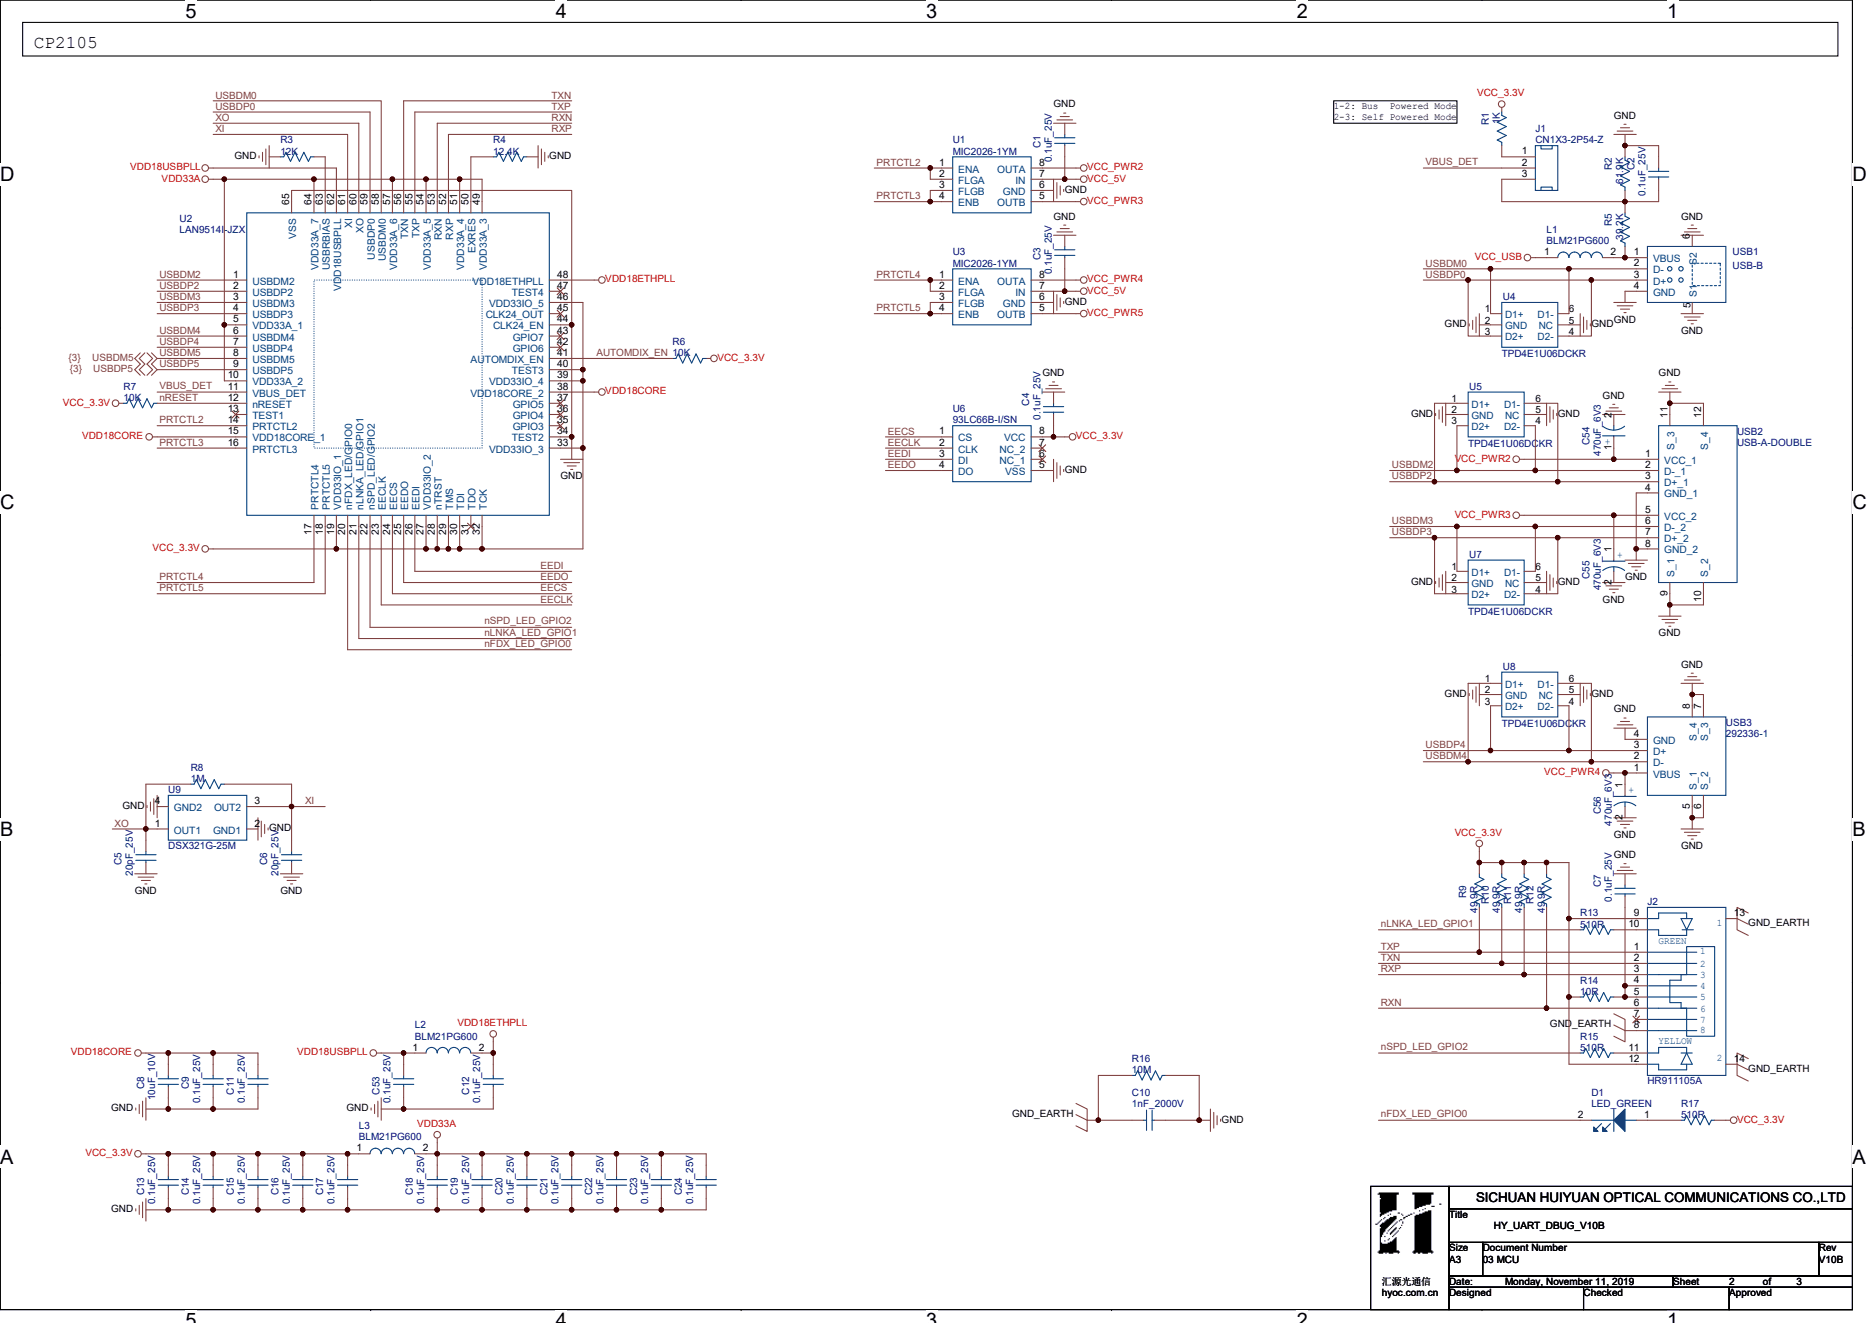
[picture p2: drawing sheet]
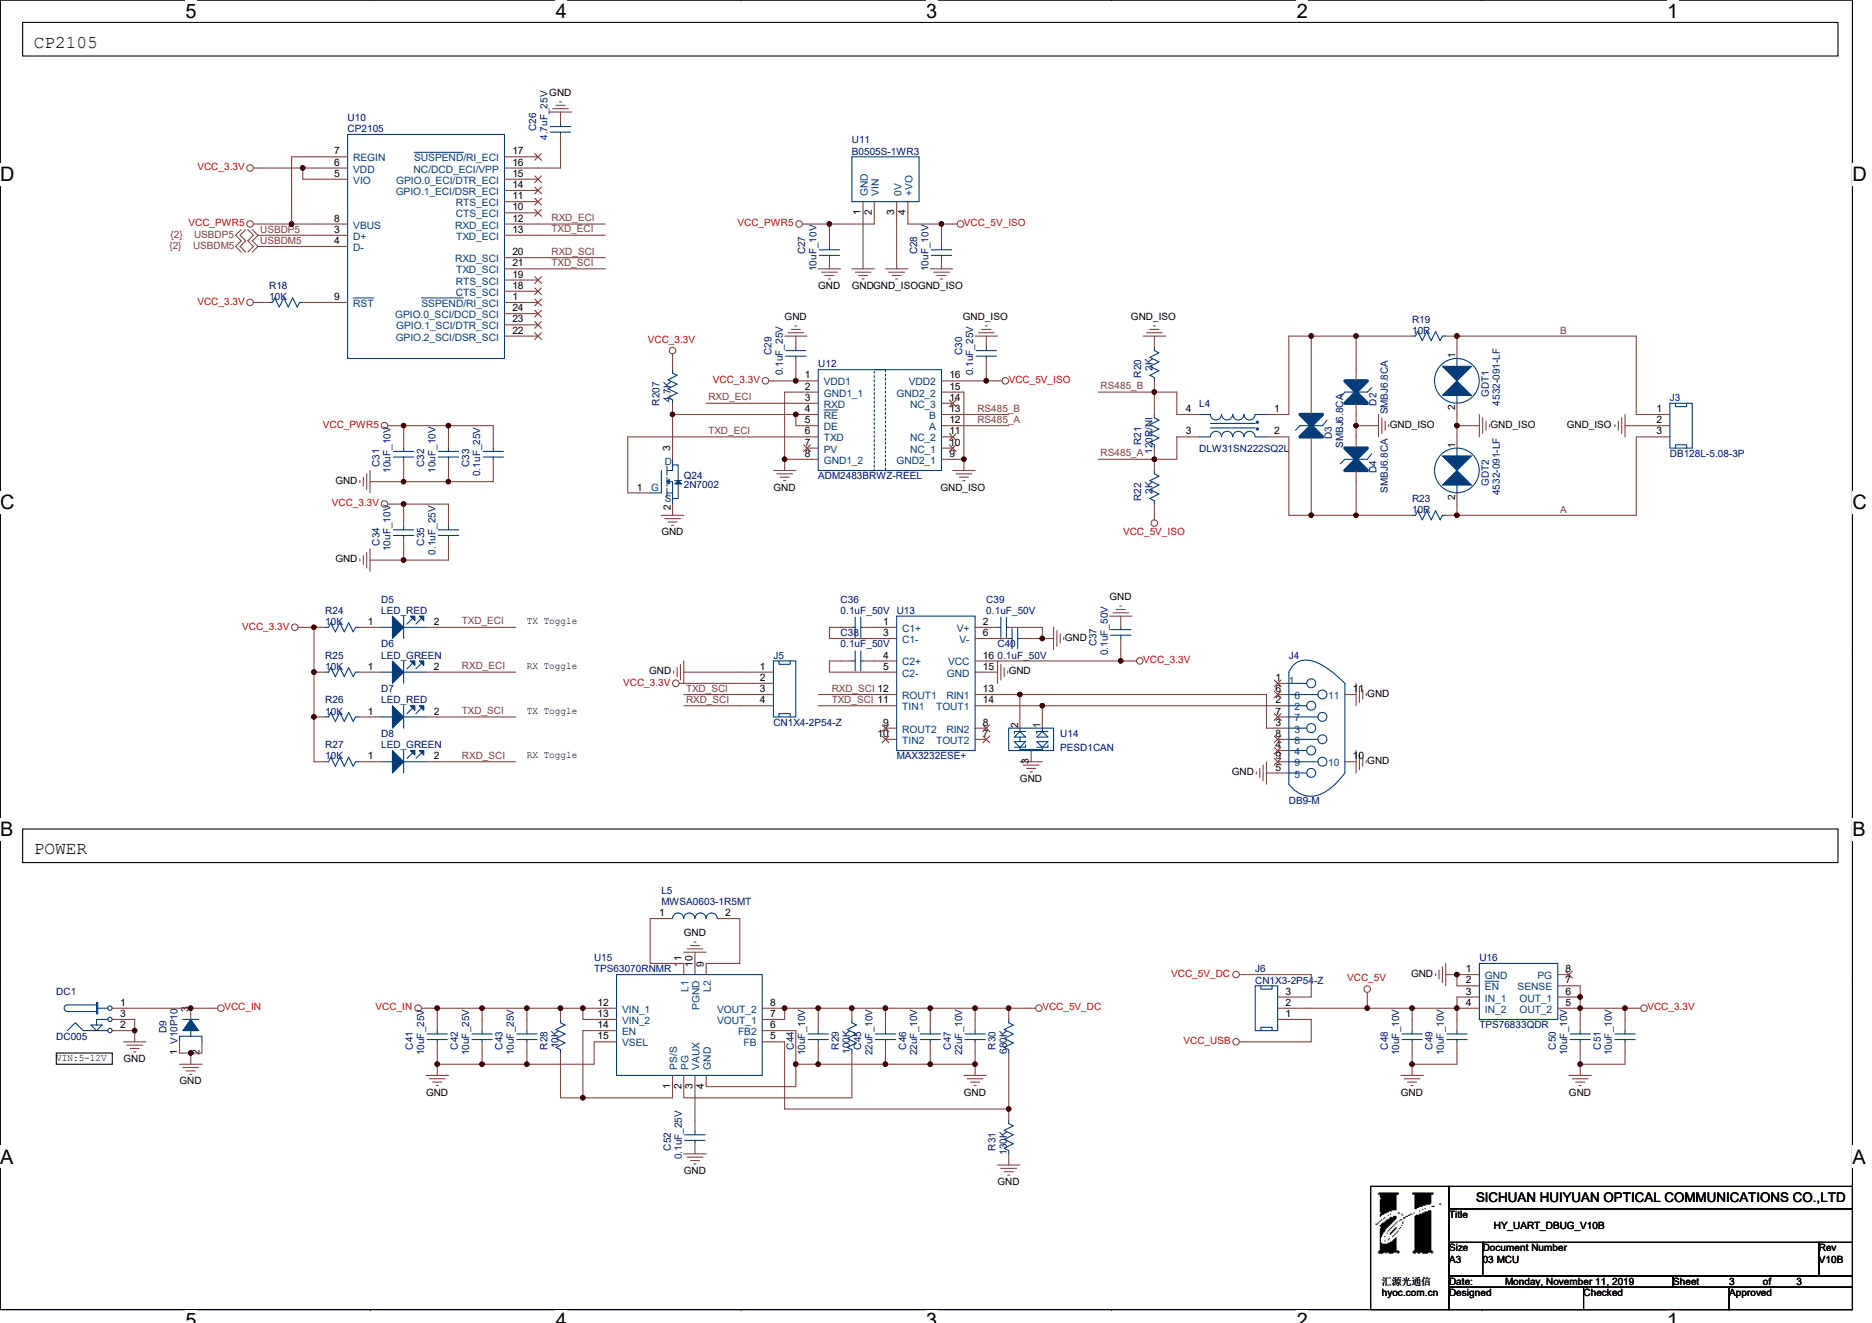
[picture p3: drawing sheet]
# OrCAD Capture schematic HY_UART_DBUG_V10B.DSN

## Sheets
1 01 COVER: title: HY_UART_DBUG_V10B; rev: V10B; note: 01 COVER
2 02 USBHUB: size A3; note: 03 MCU
3 03 USB: size A3; note: 03 MCU

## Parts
sheet 02 USBHUB
C1  0.1uF_25V  [C0603]
C2  0.1uF_25V  [C0603]
C3  0.1uF_25V  [C0603]
C4  0.1uF_25V  [C0603]
C5  20pF_25V  [C0603]
C6  20pF_25V  [C0603]
C7  0.1uF_25V  [C0603]
C8  10uF_10V  [C0603]
C9  0.1uF_25V  [C0603]
C10  1nF_2000V  [C1206]
C11  0.1uF_25V  [C0603]
C12  0.1uF_25V  [C0603]
C13  0.1uF_25V  [C0603]
C14  0.1uF_25V  [C0603]
C15  0.1uF_25V  [C0603]
C16  0.1uF_25V  [C0603]
C17  0.1uF_25V  [C0603]
C18  0.1uF_25V  [C0603]
C19  0.1uF_25V  [C0603]
C20  0.1uF_25V  [C0603]
C21  0.1uF_25V  [C0603]
C22  0.1uF_25V  [C0603]
C23  0.1uF_25V  [C0603]
C24  0.1uF_25V  [C0603]
C53  0.1uF_25V  [C0603]
C54  470uF_6V3  [CAP-2R5-6R3X7]
C55  470uF_6V3  [CAP-2R5-6R3X7]
C56  470uF_6V3  [CAP-2R5-6R3X7]
D1  LED_GREEN  [led_0603]
J1  CN1X3-2P54-Z  [CN1X3-2P54-Z]
J2  HR911105A  [HR911105A]
L1  BLM21PG600  [L0805]
L2  BLM21PG600  [L0805]
L3  BLM21PG600  [L0805]
R1  1K  [R0603]
R2  61.9K  [R0603]
R3  12K  [R0603]
R4  12.4K  [R0603]
R5  39.2K  [R0603]
R6  10K  [R0603]
R7  10K  [R0603]
R8  1M  [R0603]
R9  49.9R  [R0603]
R10  49.9R  [R0603]
R11  49.9R  [R0603]
R12  49.9R  [R0603]
R13  510R  [R0603]
R14  10R  [R0603]
R15  510R  [R0603]
R16  10M  [R1206]
R17  510R  [R0603]
U1  MIC2026-1YM  [SOIC8]
U2  LAN9514I-JZX  [QFN64-9X9X0R5-7R3X7R3]
U3  MIC2026-1YM  [SOIC8]
U4  TPD4E1U06DCKR  [SOT363]
U5  TPD4E1U06DCKR  [SOT363]
U6  93LC66B-I/SN  [SOIC8]
U7  TPD4E1U06DCKR  [SOT363]
U8  TPD4E1U06DCKR  [SOT363]
U9  DSX321G-25M  [X-4P-3R2X2R5-SMD]
USB1  USB-B  [USB-B]
USB2  USB-A-DOUBLE  [USB-A-DOUBLE]
USB3  292336-1  [USB-A-TE_292336-1]
sheet 03 USB
C26  4.7uF_25V  [C0603]
C27  10uF_10V  [C0603]
C28  10uF_10V  [C0603]
C29  0.1uF_25V  [C0603]
C30  0.1uF_25V  [C0603]
C31  10uF_10V  [C0603]
C32  10uF_10V  [C0603]
C33  0.1uF_25V  [C0603]
C34  10uF_10V  [C0603]
C35  0.1uF_25V  [C0603]
C36  0.1uF_50V  [C0603]
C37  0.1uF_50V  [C0603]
C38  0.1uF_50V  [C0603]
C39  0.1uF_50V  [C0603]
C40  0.1uF_50V  [C0603]
C41  10uF_25V  [C0805]
C42  10uF_25V  [C0805]
C43  10uF_25V  [C0805]
C44  10uF_10V  [C0603]
C45  22uF_10V  [C0805]
C46  22uF_10V  [C0805]
C47  22uF_10V  [C0805]
C48  10uF_10V  [C0603]
C49  10uF_10V  [C0603]
C50  10uF_10V  [C0603]
C51  10uF_10V  [C0603]
C52  0.1uF_25V  [C0603]
D2  SMBJ6.8CA  [DO-214AA]
D3  SMBJ6.8CA  [DO-214AA]
D4  SMBJ6.8CA  [DO-214AA]
D5  LED_RED  [led_0603]
D6  LED_GREEN  [led_0603]
D7  LED_RED  [led_0603]
D8  LED_GREEN  [led_0603]
D9  V10P10  [TO-227A]
DC1  DC005  [DC005]
GDT1  4532-091-LF  [SMD4532]
GDT2  4532-091-LF  [SMD4532]
J3  DB128L-5.08-3P  [DB128L-5R08-3P]
J4  DB9-M  [DB9-M]
J5  CN1X4-2P54-Z  [CN1X4-2P54-Z]
J6  CN1X3-2P54-Z  [CN1X3-2P54-Z]
L4  DLW31SN222SQ2L  [WCM3216]
L5  MWSA0603-1R5MT  [L6030]
Q24  2N7002  [SOT23-3]
R18  10K  [R0603]
R19  10R  [R2010]
R20  2K  [R0603]
R21  120R/NI  [R0603]
R22  2K  [R0603]
R23  10R  [R2010]
R24  10K  [R0603]
R25  10K  [R0603]
R26  10K  [R0603]
R27  10K  [R0603]
R28  10K  [R0603]
R29  100K  [R0603]
R30  680K  [R0603]
R31  130K  [R0603]
R207  4.7K  [RC0603]
U10  CP2105  [QFN24-4X4X0R5-2R7X2R7]
U11  B0505S-1WR3  [B0505S-1WR3]
U12  ADM2483BRWZ-REEL  [SOIC16_300]
U13  MAX3232ESE+  [SOIC16]
U14  PESD1CAN  [SOT23-3]
U15  TPS63070RNMR  [VQFN15-2R5X3R0X0R5]
U16  TPS76833QDR  [SOIC8]

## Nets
GND: C1.2 C2.2 C3.2 C4.2 C5.1 C6.1 C7.2 C8.1 C9.1 C10.1 C11.1 C12.1 C13.1 C14.1 C15.1 C16.1 C17.1 C18.1 C19.1 C20.1 C21.1 C22.1 C23.1 C24.1 C26.2 C27.1 C29.2 C31.1 C32.1 C33.1 C34.1 C35.1 C37.1 C39.1 C40.1 C41.1 C42.1 C43.1 C44.1 C45.1 C46.1 C47.1 C48.1 C49.1 C50.1 C51.1 C52.1 C53.1 C54.2 C55.2 C56.2 D9.1(ANODE) D9.2(ANODE) DC1.2 DC1.3 J4.5 J4.10 J4.11 J5.1 Q24.2(S) R2.2 R3.2 R4.1 R16.2 R31.1 U1.6(GND) U2.34(TEST2) U2.44(CLK24_EN) U2.65(VSS) U3.6(GND) U4.2(GND) U4.5(NC) U5.2(GND) U5.5(NC) U6.5(VSS) U7.2(GND) U7.5(NC) U8.2(GND) U8.5(NC) U9.2(GND1) U9.4(GND2) U10.2(GND) U10.25(GND) U11.1(GND) U12.2(GND1_1) U12.8(GND1_2) U13.15(GND) U14.3 U15.4(GND) U15.6(FB2) U15.10(PGND) U15.15(VSEL) U16.1(GND) U16.2(~{EN}) USB1.4(GND) USB1.5(S1) USB1.6(S2) USB2.4(GND_1) USB2.8(GND_2) USB2.9(S_1) USB2.10(S_2) USB2.11(S_3) USB2.12(S_4) USB3.4(GND) USB3.5(S_1) USB3.6(S_2) USB3.7(S_3) USB3.8(S_4)
GND_EARTH: C10.2 J2.8 J2.13(EG2) J2.14(EG1) R16.1
GND_ISO: C28.1 C30.2 D2.1 D4.1 GDT1.2 GDT2.1 J3.2 R20.1 U11.3(0V) U12.9(GND2_1) U12.15(GND2_2)
VBUS_DET: J1.2 U2.11(VBUS_DET)
VCC_3.3V: C4.1 C13.2 C14.2 C15.2 C16.2 C17.2 C29.1 C34.2 C35.2 C37.2 C50.2 C51.2 J2.9(R1_YC_GA) J2.12(L1_YA_GC) J5.2 L3.1(A) R1.2 R6.1 R7.2 R9.2 R10.2 R11.2 R12.2 R14.1 R17.2 R18.1 R24.2 R25.2 R26.2 R27.2 R207.1 U2.19(VDD33IO_1) U2.27(VDD33IO_2) U2.28(nTRST) U2.29(TMS) U2.30(TDI) U2.32(TCK) U2.33(VDD33IO_3) U2.39(VDD33IO_4) U2.40(TEST3) U2.46(VDD33IO_5) U6.8(VCC) U10.5(VIO) U10.6(VDD) U12.1(VDD1) U13.16(VCC) U16.5(OUT_2) U16.6(OUT_1) U16.7(SENSE)
VCC_5V: C1.1 C3.1 C48.2 C49.2 J6.2 U1.7(IN) U3.7(IN) U16.3(IN_1) U16.4(IN_2)
VCC_5V_DC: C44.2 C45.2 C46.2 C47.2 J6.3 R29.2 R30.2 U15.7(VOUT_1) U15.8(VOUT_2)
VCC_5V_ISO: C28.2 C30.1 R22.2 U11.4(+VO) U12.16(VDD2)
VCC_IN: C41.2 C42.2 C43.2 D9.3(CATHODE) DC1.1 R28.2 U15.12(VIN_1) U15.13(VIN_2)
VCC_PWR2: C54.1 U1.8(OUTA) USB2.1(VCC)
VCC_PWR3: C55.1 U1.5(OUTB) USB2.5(VCC_2)
VCC_PWR4: C56.1 U3.8(OUTA) USB3.1(VBUS)
VCC_PWR5: C27.2 C31.2 C32.2 C33.2 U3.5(OUTB) U10.7(REGIN) U10.8(VBUS) U11.2(VIN)
VCC_USB: J6.1 L1.1(A)
VDD18CORE: C8.2 C9.2 C11.2 U2.15(VDD18CORE_1) U2.38(VDD18CORE_2)
VDD18ETHPLL: C12.2 L2.2(B) U2.48(VDD18ETHPLL)
VDD18USBPLL: C53.2 L2.1(A) U2.62(VDD18USBPLL)
VDD33A: C18.2 C19.2 C20.2 C21.2 C22.2 C23.2 C24.2 L3.2(B) U2.5(VDD33A_1) U2.10(VDD33A_2) U2.49(VDD33A_3) U2.51(VDD33A_4) U2.54(VDD33A_5) U2.57(VDD33A_6) U2.64(VDD33A_7)
A: GDT2.2 J3.3 R23.2
AUTOMDIX_EN: R6.2 U2.41(AUTOMDIX_EN)
B: GDT1.1 J3.1 R19.2
EECLK: U2.23(EECLK) U6.2(CLK)
EECS: U2.24(EECS) U6.1(CS)
EEDI: U2.26(EEDI) U6.3(DI)
EEDO: U2.25(EEDO) U6.4(DO)
nFDX_LED_GPIO0: D1.2(CATHODE) U2.20(nFDX_LED/GPIO0)
nLNKA_LED_GPIO1: R13.1 U2.21(nLNKA_LED/GPIO1)
nRESET: R7.1 U2.12(nRESET)
nSPD_LED_GPIO2: R15.1 U2.22(nSPD_LED/GPIO2)
PRTCTL2: U1.1(ENA) U1.2(FLGA) U2.14(PRTCTL2)
PRTCTL3: U1.3(FLGB) U1.4(ENB) U2.16(PRTCTL3)
PRTCTL4: U2.17(PRTCTL4) U3.1(ENA) U3.2(FLGA)
PRTCTL5: U2.18(PRTCTL5) U3.3(FLGB) U3.4(ENB)
RS485_A: L4.3 R21.2 R22.1 U12.12(A)
RS485_B: L4.4 R20.2 R21.1 U12.13(B)
RXD_ECI: D6.2(CATHODE) U10.12(RXD_ECI) U12.3(RXD)
RXD_SCI: D8.2(CATHODE) J5.4 U10.20(RXD_SCI) U13.12(ROUT1)
RXN: J2.6(RXN1) R12.1 U2.53(RXN)
RXP: J2.3(RXP1) R11.1 U2.52(RXP)
TXD_ECI: D5.2(CATHODE) Q24.1(G) U10.13(TXD_ECI) U12.6(TXD)
TXD_SCI: D7.2(CATHODE) J5.3 U10.21(TXD_SCI) U13.11(TIN1)
TXN: J2.2(TXN1) R10.1 U2.56(TXN)
TXP: J2.1(TXP1) R9.1 U2.55(TXP)
USBDM0: U2.58(USBDM0) U4.1(D1+) U4.6(D1-) USB1.2(D-)
USBDM2: U2.1(USBDM2) U5.3(D2+) U5.4(D2-) USB2.2(D-_1)
USBDM3: U2.3(USBDM3) U7.1(D1+) U7.6(D1-) USB2.6(D-_2)
USBDM4: U2.6(USBDM4) U8.1(D1+) U8.6(D1-) USB3.2(D-)
USBDM5: U2.8(USBDM5) U10.4(D-)
USBDP0: U2.59(USBDP0) U4.3(D2+) U4.4(D2-) USB1.3(D+)
USBDP2: U2.2(USBDP2) U5.1(D1+) U5.6(D1-) USB2.3(D+_1)
USBDP3: U2.4(USBDP3) U7.3(D2+) U7.4(D2-) USB2.7(D+_2)
USBDP4: U2.7(USBDP4) U8.3(D2+) U8.4(D2-) USB3.3(D+)
USBDP5: U2.9(USBDP5) U10.3(D+)
XI: C6.2 R8.1 U2.61(XI) U9.3(OUT2)
XO: C5.2 R8.2 U2.60(XO) U9.1(OUT1)
N17444119: D5.1(ANODE) R24.1
N17444150: C26.1 U10.16(NC/DCD_ECI/VPP)
N17444155: Q24.3(D) R207.2 U12.4(~{RE}) U12.5(DE)
N17444179: D6.1(ANODE) R25.1
N17444185: D7.1(ANODE) R26.1
N17444187: D8.1(ANODE) R27.1
N17444194: D3.2 D4.2 L4.2 R23.1
N17444207: D2.2 D3.1 L4.1 R19.1
N17444219: C36.2 U13.3(C1-)
N17444221: C36.1 U13.1(C1+)
N17444225: C40.2 U13.6(V-)
N17444229: C38.2 U13.5(C2-)
N17444231: C38.1 U13.4(C2+)
N17444237: J4.3 U13.13(RIN1) U14.2
N17444239: J4.2 U13.14(TOUT1) U14.1
N17449852: R3.1 U2.63(USBRBIAS)
N17450053: R4.2 U2.50(EXRES)
N17453472: L1.2(B) R5.1 USB1.1(VBUS)
N17453542: C2.1 J1.3 R2.1 R5.2
N17454488: J1.1 R1.1
N17458084: C7.1 J2.4 J2.5 R14.2
N17459440: J2.11(L1_YC_GA) R15.2
N17459522: J2.10(R1_YA_GC) R13.2
N17460830: D1.1(ANODE) R17.1
N17461894: R18.2 U10.9(~{RST})
N17469844: R28.1 U15.1(PS/S) U15.14(EN)
N17470263: C52.2 U15.3(VAUX)
N17470516: L5.2(B) U15.9(L2)
N17470525: L5.1(A) U15.11(L1)
N17471038: R29.1 U15.2(PG)
N17471980: R30.1 R31.2 U15.5(FB)
N17491166: C39.2 U13.2(V+)

Not connected (* = marked no-connect by the designer): J2 7*; J4 1* 4* 6* 7* 8* 9*; U2 13(TEST1)* 31(TDO)* 35(GPIO3)* 36(GPIO4)* 37(GPIO5)* 42(GPIO6)* 43(GPIO7)* 45(CLK24_OUT)* 47(TEST4)*; U6 6(NC_1)* 7(NC_2)*; U10 1(~{SSPEND}/RI_SCI)* 10(CTS_ECI)* 11(RTS_ECI)* 14(GPIO.1_ECI/DSR_ECI)* 15(GPIO.0_ECI/DTR_ECI)* 17(~{SUSPEND}/RI_ECI)* 18(CTS_SCI)* 19(RTS_SCI)* 22(GPIO.2_SCI/DSR_SCI)* 23(GPIO.1_SCI/DTR_SCI)* 24(GPIO.0_SCI/DCD_SCI)*; U12 7(PV)* 10(NC_1)* 11(NC_2)* 14(NC_3)*; U13 7(TOUT2)* 8(RIN2)* 9(ROUT2)* 10(TIN2)*; U16 8(PG)*

## Notes on the sheets
sheet 1
- COVER
- Schematics Block:
- USB调试设备
- Revision
- Description
- Date
- Drawn
- Checked
- V10A
- init
- 2018-08-13
- xxxlzjxxx
- Power Block:
- Schematics Index:
- BUG
- 01 COVER
- 02
sheet 2
- CP2105
- 1-2: Bus  Powered Mode
- 2-3: Self Powered Mode
sheet 3
- CP2105
- TX Toggle
- RX Toggle
- TX Toggle
- RX Toggle
- POWER
- VIN:5-12V
